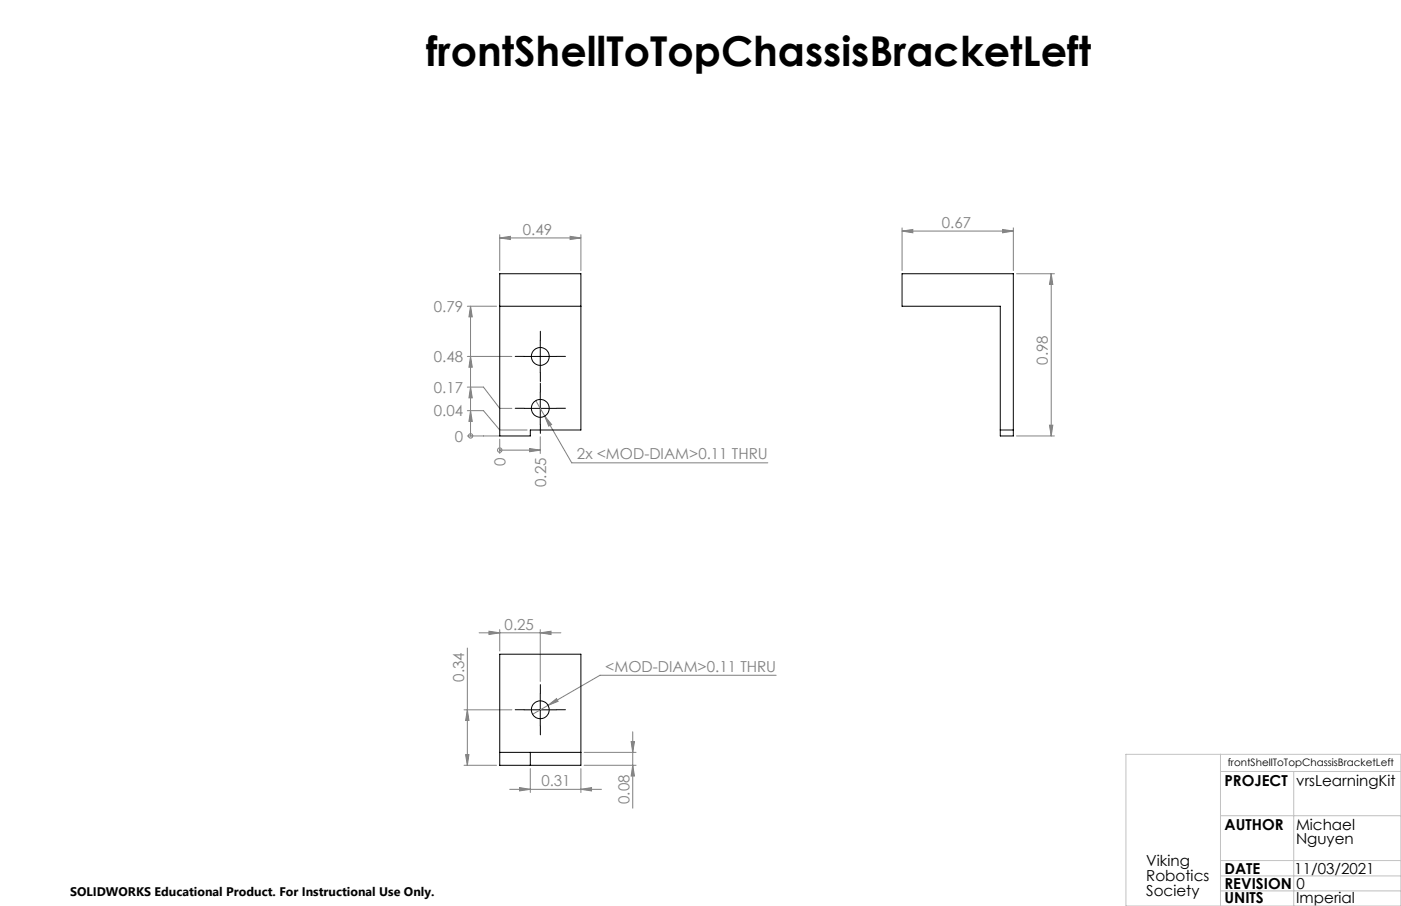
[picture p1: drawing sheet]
<svg xmlns="http://www.w3.org/2000/svg" width="432mm" height="279mm" viewBox="0 0 432 279" stroke-linecap="round" stroke-linejoin="round" font-family="sans-serif">
<g fill="none" stroke="#808080" stroke-width=".31">
<path d="M154 73.4l3.3-.5v1zM154 72.4v11M154 73.4h25M175.7 72.9l3.3 .5-3.3 .5zM179 72.4v11M278 71.3l3.3-.5v1zM278 70.3v13.1M278 71.3h34.3M309 70.8l3.3 .5-3.3 .5zM312.3 70.3v13.1M144 94.4h9M145 94.4v40"/>
<path d="M145 94.4l.6 3.3h-1.1zM313.3 84.4h11.7M324 84.4v50M324 84.4l.5 3.3h-1zM144 119.4h5l5 6.5h3.8M144 109.9h13.8M145 119.4l.6 3.3h-1.1zM145 109.9l.6 3.3h-1.1zM144 134.4h10M144 126.6h5l5 6h8.5M145 126.6l.6 3.4h-1.1zM145 134.4h.1"/>
<path d="M154 138.8h.1M154 135.4v4.4M154 138.8h12.5M163.2 138.3l3.3 .5-3.3 .5zM165.1 123.5l11.1 19.2h60.4M166.5 134.7v5.1M167.9 128.3l2.1 2.6-.9 .5zM313.3 134.4h11.7M323.5 131.1h1l-.5 3.3zM144 199.8v36.2M147.7 195.2h25.2M150.7 194.7l3.3 .5-3.3 .5z"/>
<path d="M154 194.2v6.6M166.5 195.2l3.3-.5v1zM166.5 194.2v15.9M143 218.9h14.8M144 218.9l.5 3.3h-1zM168.9 217.5l2.6-2.1 .5 .9zM239.2 208.2h-54.3l-20.8 12.1M143 236h10M143.5 232.7h1l-.5 3.3zM163.4 237v7.4M179 237v7.4M180 236h16"/>
<path d="M180 232h16M194.5 228.7h1l-.5 3.3zM195 225.7v23.5M195 236l.5 3.3h-1zM157.1 243.4h28.3M160.1 242.9l3.3 .5-3.3 .5zM179 243.4l3.3-.5v1z"/>
<circle cx="145.1" cy="134.4" r=".68"/>
<circle cx="154" cy="138.8" r=".69"/>
</g>
<path d="M161.5 109.9h-2.7M166.5 104.9v-2.7M166.5 114.9v2.8M171.5 109.9h2.8M161.5 125.9h-2.7M166.5 120.9v-2.7M166.5 130.9v2.8M171.5 125.9h2.8M161.5 218.9h-2.7M166.5 213.9v-2.8M171.5 218.9h2.8M166.5 223.9v2.7" fill="none" stroke="#000" stroke-width=".31" stroke-dasharray="15.2 1.3 1.3 1.3"/>
<path d="M161.5 109.9h10M166.5 104.9v10M161.5 125.9h10M166.5 120.9v10M161.5 218.9h10M166.5 213.9v10" fill="none" stroke="#000" stroke-width=".31"/>
<path d="M347 232.6h84.8v46.8h-84.8zM376.2 232.6v46.8M376.2 237.9h55.6M398.7 237.9v41.5M376.2 251.6h55.6M376.2 265.4h55.6M376.2 270.1h55.6M376.2 274.7h55.6" fill="none" stroke="#c0c0c0" stroke-width=".31"/>
<g fill="#808080">
<path d="M163.2 138.3l3.3 .5-3.3 .5z"/>
<path d="M145 126.6l.6 3.4h-1.1zM145 119.4l.6 3.3h-1.1zM145 109.9l.6 3.3h-1.1zM145 94.4l.6 3.3h-1.1z"/>
<path d="M166.5 195.2l3.3-.5v1zM150.7 194.7l3.3 .5-3.3 .5z"/>
<path d="M309 70.8l3.3 .5-3.3 .5zM278 71.3l3.3-.5v1z"/>
<path d="M154 73.4l3.3-.5v1zM175.7 72.9l3.3 .5-3.3 .5zM167.9 128.3l1.2 3.1 .9-.5zM168.9 217.5l3.1-1.2-.5-.9z"/>
<path d="M143.5 232.7h1l-.5 3.3zM144 218.9l.5 3.3h-1z"/>
<path d="M195 236l.5 3.3h-1zM194.5 228.7h1l-.5 3.3z"/>
<path d="M324 84.4l.5 3.3h-1zM323.5 131.1h1l-.5 3.3z"/>
<path d="M160.1 242.9l3.3 .5-3.3 .5zM179 243.4l3.3-.5v1z"/>
</g>
<g fill="none" stroke="#000" stroke-width=".31">
<path d="M154 84.4h25v48.2h-15.6v1.8h-9.4zM154 94.4h25M278 84.4h34.3v50h-4v-40h-30.3zM308.3 132.6h4M154 201.8h25v34.2h-25zM154 232h25M163.4 232v4"/>
<circle cx="166.5" cy="109.9" r="2.75"/>
<circle cx="166.5" cy="125.9" r="2.75"/>
<circle cx="166.5" cy="218.9" r="2.75"/>
</g>
<text font-size="12.7" x="131.3" y="20.5">frontShellToTopChassisBracketLeft</text>
<g font-size="4.7" fill="#808080">
<text x="290.3" y="70.2">0.67</text>
<text x="161.1" y="72.3">0.49</text>
<text x="133.7" y="96.2">0.79</text>
<text x="133.7" y="111.7">0.48</text>
<text x="323" y="112.5" transform="rotate(-90 323 112.5)">0.98</text>
<text x="133.7" y="121.1">0.17</text>
<text x="133.7" y="128.4">0.04</text>
<text x="140.2" y="136.2">0</text>
<text x="155.8" y="143.7" transform="rotate(-90 155.8 143.7)">0</text>
<text x="177.8" y="141.7">2x &lt;MOD-DIAM&gt;0.11 THRU</text>
<text x="168.3" y="150.2" transform="rotate(-90 168.3 150.2)">0.25</text>
<text x="155.5" y="194.1">0.25</text>
<text x="186.5" y="207.2">&lt;MOD-DIAM&gt;0.11 THRU</text>
<text x="143" y="210.2" transform="rotate(-90 143 210.2)">0.34</text>
<text x="166.8" y="242.4">0.31</text>
<text x="194" y="247.9" transform="rotate(-90 194 247.9)">0.08</text>
</g>
<g font-size="4.7">
<text x="377.4" y="242.3">PROJECT</text>
<text x="399.5" y="242.3">vrsLearningKit</text>
<text x="377.4" y="255.9">AUTHOR</text>
<text x="399.4" y="255.9">Michael</text>
<text x="399.4" y="260.4">Nguyen</text>
<text x="353.3" y="267.1">Viking</text>
<text x="377.4" y="269.5">DATE</text>
<text x="398.9" y="269.5">11/03/2021</text>
<text x="353.3" y="271.7">Robotics</text>
<text x="377.4" y="274">REVISION</text>
<text x="399.6" y="274">0</text>
<text x="353.3" y="276.2">Society</text>
<text x="377.4" y="278.5">UNITS</text>
<text x="399.5" y="278.5">Imperial</text>
</g>
<text font-size="3.8" x="21.6" y="276.3">SOLIDWORKS Educational Product. For Instructional Use Only.</text>
<text font-size="3.2" x="378.4" y="236.2">frontShellToTopChassisBracketLeft</text>
</svg>
